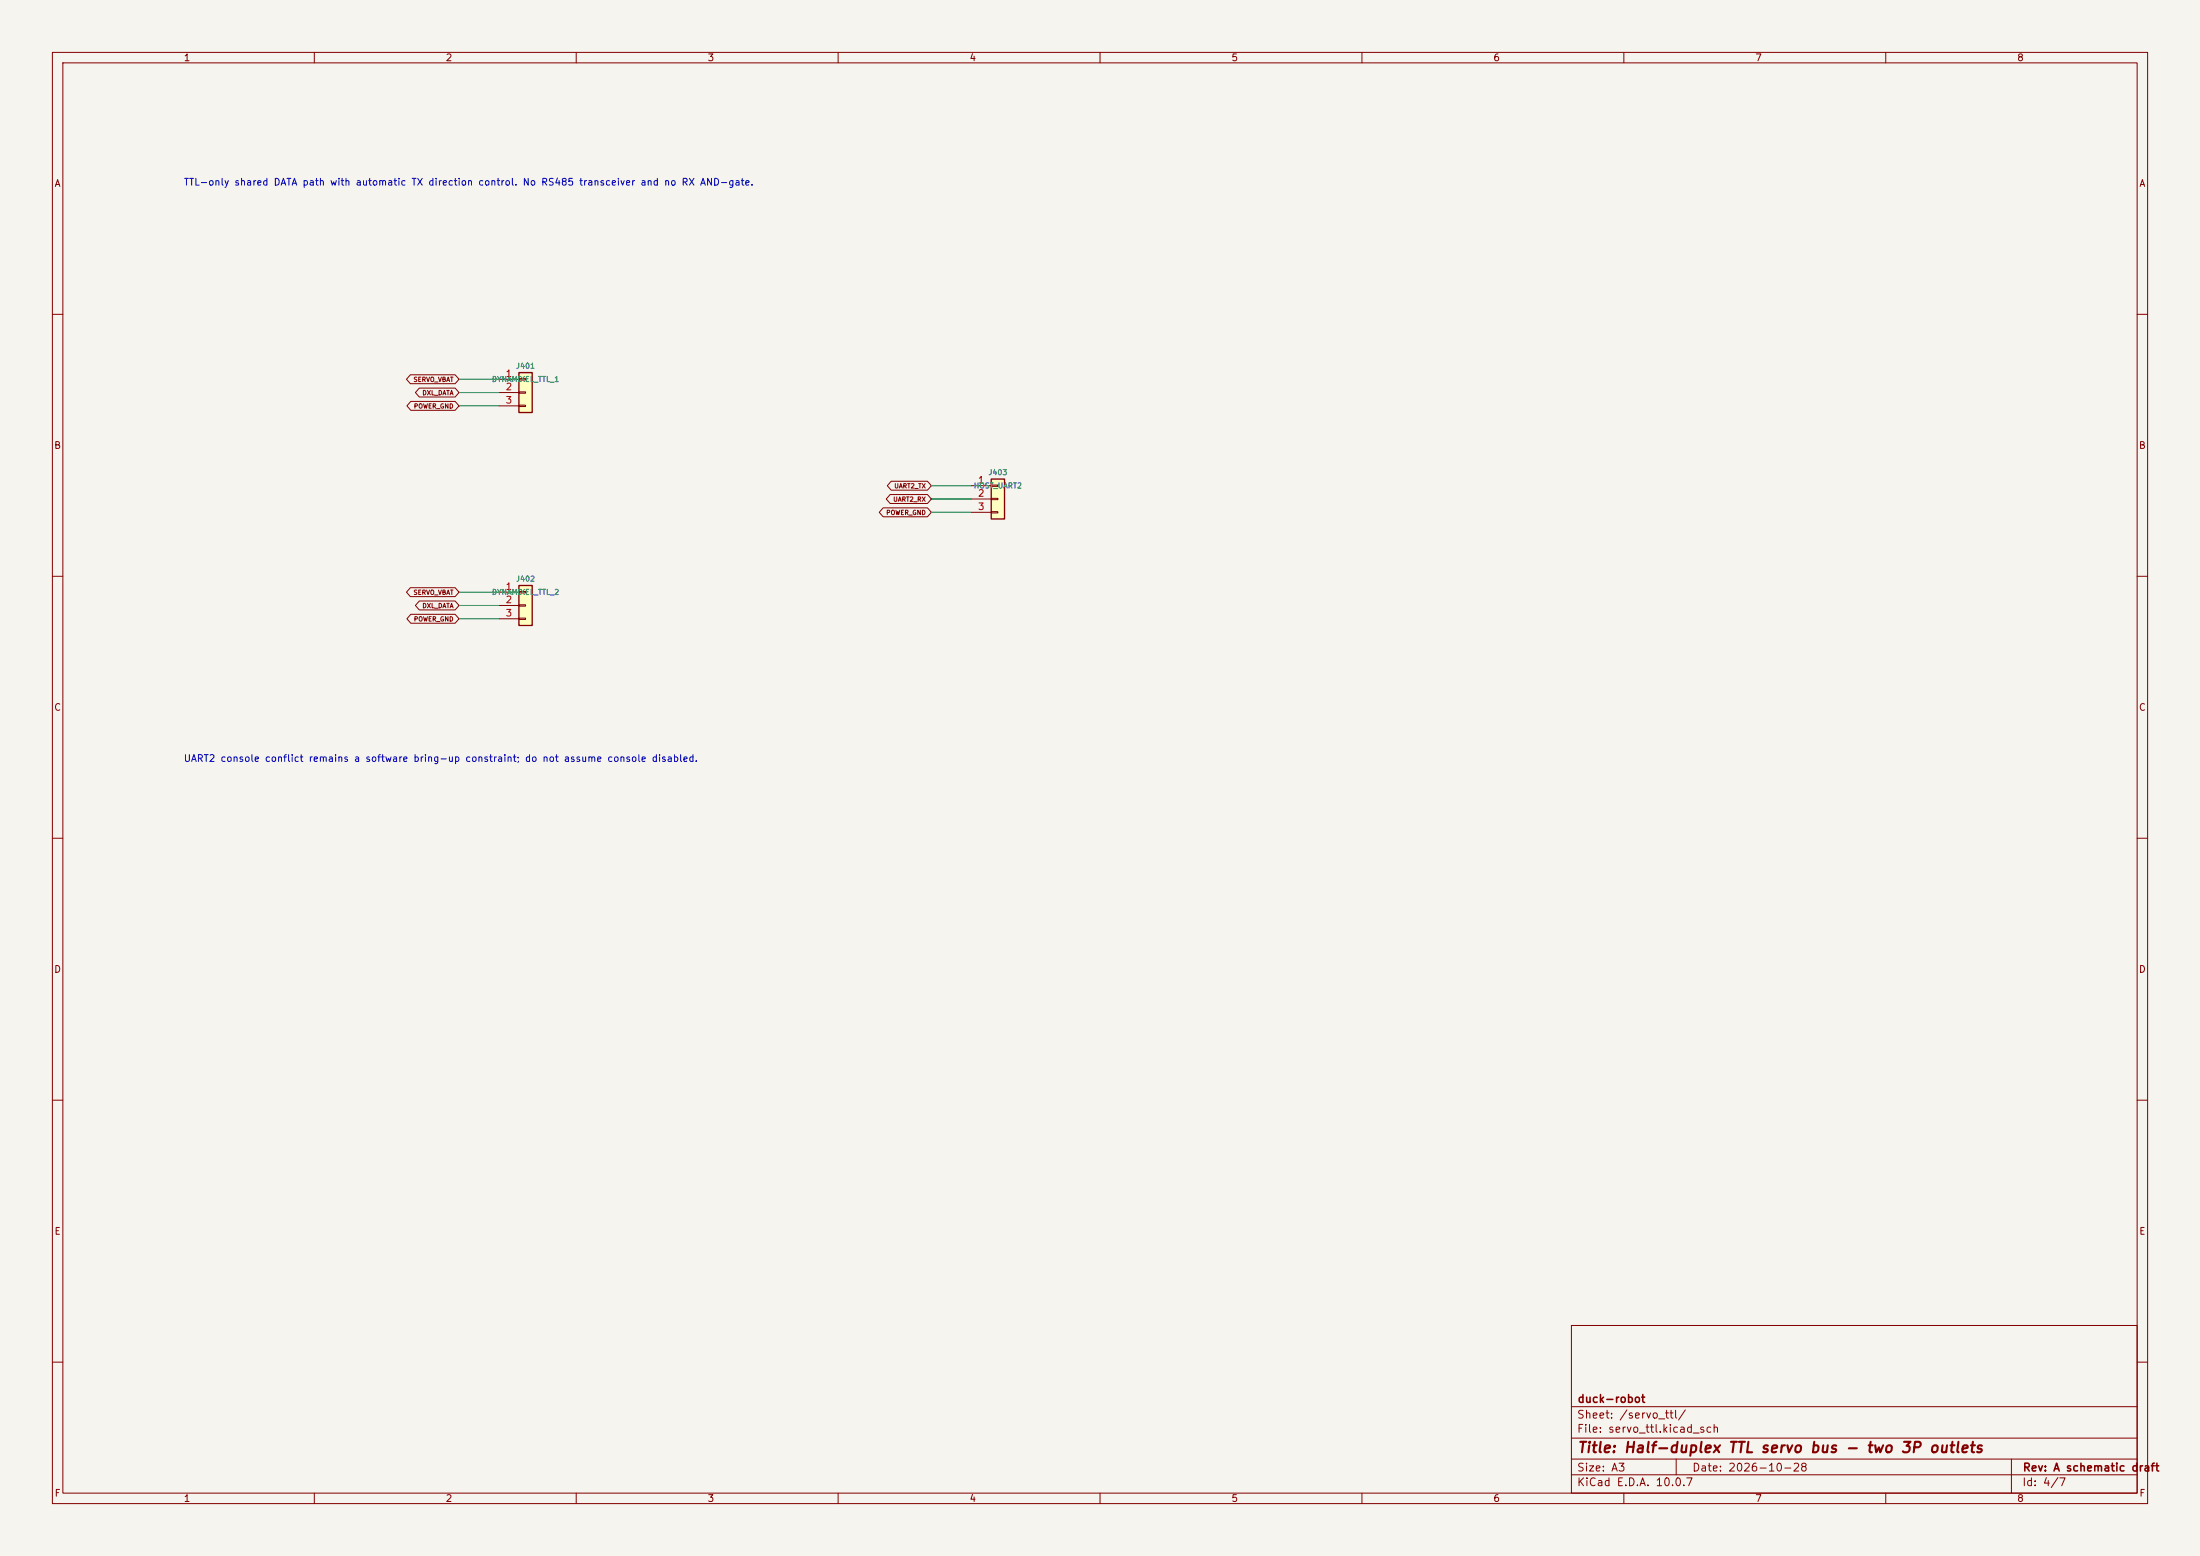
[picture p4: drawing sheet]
<svg xmlns="http://www.w3.org/2000/svg" width="420mm" height="297mm" viewBox="0 0 420 297" stroke-linecap="round" stroke-linejoin="round" font-family="sans-serif">
<path d="M0 0h420v297h-420z" fill="#f5f4ef" stroke="#f5f4ef" stroke-width=".19"/>
<g fill="none" stroke="#840000" stroke-width=".19">
<path d="M10 10h400v277h-400zM12 12h396v273h-396zM60 10v2M110 10v2M160 10v2M210 10v2M260 10v2M310 10v2M360 10v2M10 60h2M408 60h2M10 110h2"/>
<path d="M408 110h2M10 160h2M408 160h2M10 210h2M408 210h2M300 253h108v32h-108zM10 260h2M300 278.5h108M300 274.5h108M300 268.5h108M320 278.5v3M384 278.5v6.5"/>
<path d="M408 260h2M60 285v2M110 285v2M160 285v2M210 285v2M260 285v2M300 281.5h108M310 285v2M360 285v2"/>
</g>
<path d="M99.1 71.1h2.5v7.6h-2.5z" fill="#ffffc2"/>
<path d="M99.1 71.1h2.5v7.6h-2.5z" fill="none" stroke="#840000" stroke-width=".25"/>
<path d="M95.2 72.4h3.9M95.2 74.9h3.9M95.2 77.5h3.9M99.1 72.3h1.2v.2h-1.2zM99.1 74.8h1.2v.3h-1.2zM99.1 77.3h1.2v.3h-1.2z" fill="none" stroke="#840000" stroke-width=".19"/>
<path d="M99.1 111.8h2.5v7.6h-2.5z" fill="#ffffc2"/>
<path d="M99.1 111.8h2.5v7.6h-2.5z" fill="none" stroke="#840000" stroke-width=".25"/>
<path d="M95.2 113h3.9M95.2 115.6h3.9M95.2 118.1h3.9M99.1 112.9h1.2v.3h-1.2zM99.1 115.4h1.2v.3h-1.2zM99.1 118h1.2v.2h-1.2z" fill="none" stroke="#840000" stroke-width=".19"/>
<path d="M189.2 91.4h2.6v7.7h-2.6z" fill="#ffffc2"/>
<path d="M189.2 91.4h2.6v7.7h-2.6z" fill="none" stroke="#840000" stroke-width=".25"/>
<g fill="none" stroke="#840000" stroke-width=".19">
<path d="M78.3 71.5h8.6l.7 .9-.7 .8h-8.6l-.7-.8zM78.4 76.6h8.5l.7 .9-.7 .8h-8.5l-.7-.8zM80 74.1h6.9l.7 .8-.7 .9h-6.9l-.7-.9zM168.6 96.9h8.5l.7 .9-.7 .8h-8.5l-.7-.8zM169.9 94.4h7.2l.7 .9-.7 .8h-7.2l-.7-.8zM170.1 91.9h7l.7 .8-.7 .9h-7l-.7-.9zM185.4 92.7h3.8M185.4 95.3h3.8M185.4 97.8h3.8M189.2 92.6h1.3v.2h-1.3zM189.2 95.1h1.3v.3h-1.3zM189.2 97.7h1.3v.2h-1.3z"/>
<path d="M78.3 112.2h8.6l.7 .8-.7 .9h-8.6l-.7-.9zM78.4 117.3h8.5l.7 .8-.7 .9h-8.5l-.7-.9zM80 114.7h6.9l.7 .9-.7 .8h-6.9l-.7-.8z"/>
</g>
<path d="M87.6 72.4h7.6M87.6 74.9h7.6M87.6 77.5h7.6M177.8 92.7h7.6M177.8 95.3h7.6M177.8 97.8h7.6M87.6 113h7.6M87.6 115.6h7.6M87.6 118.1h7.6" fill="none" stroke="#009600" stroke-width=".19"/>
<text font-size="2" fill="#840000" x="301" y="277.8">Title: Half-duplex TTL servo bus - two 3P outlets</text>
<g font-size="1.5" fill="#840000">
<text x="301" y="268.1">duck-robot</text>
<text x="300.9" y="273.8">File: servo_ttl.kicad_sch</text>
<text x="300.9" y="271.1">Sheet: /servo_ttl/</text>
<text x="300.9" y="281.2">Size: A3</text>
<text x="322.9" y="281.2">Date: 2026-10-28</text>
<text x="386" y="281.2">Rev: A schematic draft</text>
<text x="300.9" y="284">KiCad E.D.A. 10.0.7</text>
<text x="385.9" y="284">Id: 4/7</text>
</g>
<g font-size="1.3" fill="#840000">
<text x="35" y="12">1</text>
<text x="85" y="12">2</text>
<text x="135" y="12">3</text>
<text x="185" y="12">4</text>
<text x="235" y="12">5</text>
<text x="285" y="12">6</text>
<text x="335" y="12">7</text>
<text x="385" y="12">8</text>
<text x="10.3" y="36">A</text>
<text x="408.3" y="36">A</text>
<text x="10.2" y="86">B</text>
<text x="408.2" y="86">B</text>
<text x="10.2" y="136">C</text>
<text x="408.2" y="136">C</text>
<text x="10.2" y="186">D</text>
<text x="408.2" y="186">D</text>
<text x="10.3" y="236">E</text>
<text x="408.3" y="236">E</text>
<text x="10.3" y="286">F</text>
<text x="35" y="287">1</text>
<text x="85" y="287">2</text>
<text x="135" y="287">3</text>
<text x="185" y="287">4</text>
<text x="235" y="287">5</text>
<text x="285" y="287">6</text>
<text x="335" y="287">7</text>
<text x="385" y="287">8</text>
<text x="408.3" y="286">F</text>
</g>
<g font-size="1.3" fill="#0000c2">
<text x="35" y="35.7">TTL-only shared DATA path with automatic TX direction control. No RS485 transceiver and no RX AND-gate.</text>
<text x="35" y="145.7">UART2 console conflict remains a software bring-up constraint; do not assume console disabled.</text>
</g>
<g font-size="1.3" fill="#a90000">
<text x="96.4" y="72.3">1</text>
<text x="96.4" y="74.8">2</text>
<text x="96.4" y="77.3">3</text>
<text x="186.6" y="92.6">1</text>
<text x="186.6" y="95.1">2</text>
<text x="186.6" y="97.7">3</text>
<text x="96.4" y="112.9">1</text>
<text x="96.4" y="115.4">2</text>
<text x="96.4" y="118">3</text>
</g>
<g font-size="1" fill="#006464">
<text x="98.4" y="70.6">J401</text>
<text x="93.8" y="73.1">DYNAMIXEL_TTL_1</text>
<text x="185.8" y="93.5">HOST_UART2</text>
<text x="188.6" y="90.9">J403</text>
<text x="93.8" y="113.8">DYNAMIXEL_TTL_2</text>
<text x="98.4" y="111.2">J402</text>
</g>
<g font-size=".9" fill="#840000">
<text x="78.8" y="73.1">SERVO_VBAT</text>
<text x="80.5" y="75.6">DXL_DATA</text>
<text x="78.9" y="78.2">POWER_GND</text>
<text x="170.4" y="96">UART2_RX</text>
<text x="170.6" y="93.4">UART2_TX</text>
<text x="169.1" y="98.5">POWER_GND</text>
<text x="78.8" y="113.7">SERVO_VBAT</text>
<text x="78.9" y="118.8">POWER_GND</text>
<text x="80.5" y="116.3">DXL_DATA</text>
</g>
</svg>
